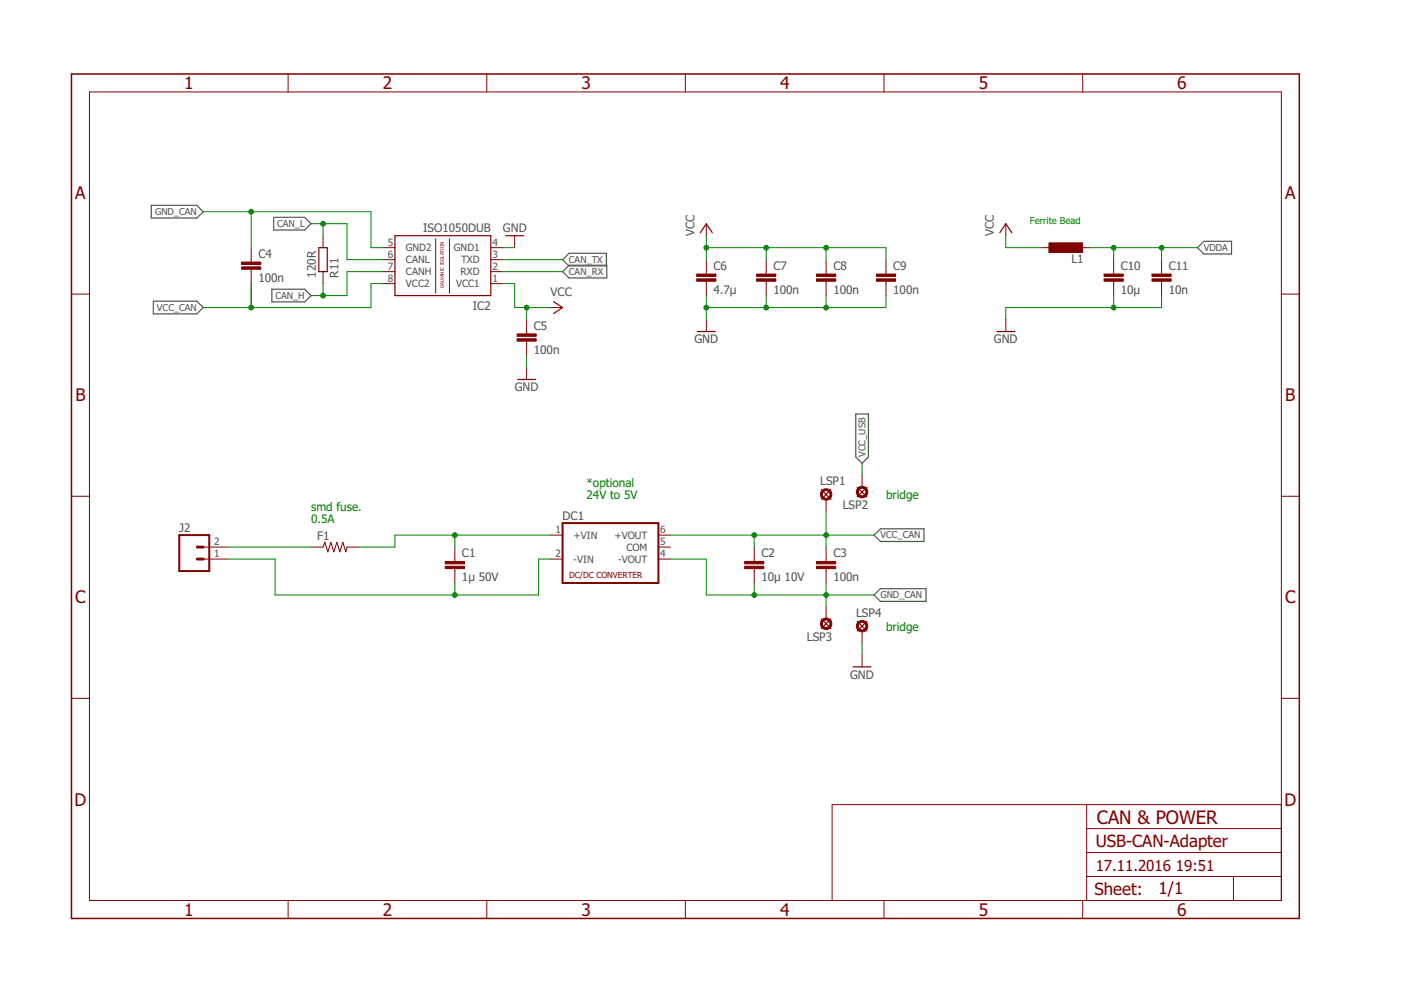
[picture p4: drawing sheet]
<svg xmlns="http://www.w3.org/2000/svg" width="297mm" height="210mm" viewBox="0 0 297 210" stroke-linecap="round" stroke-linejoin="round" font-family="sans-serif">
<path d="M32.1 43.5h9.6l1.4 1.4-1.4 1.3h-9.6zM58 46.1h6.6l1.4 1.3-1.4 1.4h-6.6zM119.3 57.6l1.3-1.4h8.1v2.7h-8.1zM119.3 55.1l1.3-1.4h8v2.7h-8zM253.9 52.5l1.3-1.3h5.9v2.6h-5.9zM32.5 63.9h9.2l1.4 1.3-1.4 1.3h-9.2zM57.6 61.3h7l1.4 1.4-1.4 1.3h-7zM181.4 87.8h2.7v9.1l-1.3 1.3-1.4-1.3zM185.3 113.5l1.4-1.4h9.2v2.7h-9.2zM185.3 126.2l1.4-1.4h9.6v2.7h-9.6z" fill="none" stroke="#505050" stroke-width=".25"/>
<g fill="none" stroke="#800000" stroke-width=".21">
<path d="M19 19.5h252.7v171.4h-252.7zM61.1 15.7v3.8M103.2 15.7v3.8M145.3 15.7v3.8M187.4 15.7v3.8M229.6 15.7v3.8M53.3 52.5v3.1M53.3 57.1v3M68.5 50v2.5M68.5 57.6v2.5M81.2 57.6h2.5M81.2 55.1h2.5"/>
<path d="M81.2 52.5h2.5M92.4 50.6v11.6M95.3 50.6v11.6M104.1 57.6h2.5M104.1 55.1h2.5M104.1 52.5h2.5M109.1 50v2.5M149.8 47.4v2.6M149.8 55.1v3M149.8 59.6v3.1M162.5 55.1v3M162.5 59.6v3.1"/>
<path d="M175.2 55.1v3M175.2 59.6v3.1M187.9 55.1v3M187.9 59.6v3.1M213.3 47.4v2.6M220.9 52.5h2.5M228.5 52.5h2.5M236.1 55.1v3M236.1 59.6v3.1M246.3 55.1v3M246.3 59.6v3.1M15.2 62.4h3.8"/>
<path d="M81.2 60.1h2.5M104.1 60.1h2.5M111.7 67.8v3M111.7 72.3v3.1M111.7 77.9v2.6M116.7 65.2h2.6M149.8 67.8v2.5M213.3 67.8v2.5M271.7 62.4h3.8M15.2 105.2h3.8M43.1 118.5h5.1M43.1 116h5.1"/>
<path d="M66 116h2.5l.4-1 .6 2 .6-2 .7 2 .6-2 .7 2 .6-2 .6 2 .3-1h2.5M96.4 116v3M116.7 113.5h2.6M116.7 118.5h2.6M139.6 113.5h2.5M139.6 118.5h2.5M139.6 116h2.5M159.9 116v3M175.2 105.9v2.5M175.2 116v3M182.8 100.8v2.5M271.7 105.2h3.8"/>
<path d="M96.4 120.6v3M159.9 120.6v3M175.2 120.6v3M175.2 128.7v2.5M182.8 133.8v2.5M182.8 138.9v2.5M15.2 148.1h3.8M271.7 148.1h3.8M230.4 170.6v20.3M230.4 175.7h41.3M271.7 170.6h-95.3v20.3M61.1 190.9v3.8"/>
<path d="M103.2 190.9v3.8M145.3 190.9v3.8M187.4 190.9v3.8M229.6 190.9v3.8M230.4 185.8h41.3M230.4 180.8h41.3M261.5 185.8v5.1"/>
</g>
<path d="M15.2 15.7h260.3v179h-260.3z" fill="none" stroke="#800000" stroke-width=".32"/>
<path d="M38 113.5h6.4v7.6h-6.4zM119.3 110.9h20.3v12.7h-20.3z" fill="none" stroke="#800000" stroke-width=".42"/>
<path d="M41.8 116h1.3M41.8 118.5h1.3" fill="none" stroke="#800000" stroke-width=".61"/>
<g fill="#800000" stroke="#800000" stroke-width=".21">
<path d="M94.4 120.1h4.1v.5h-4.1z"/>
<path d="M94.4 119h4.1v.5h-4.1z"/>
<path d="M157.9 120.1h4v.5h-4z"/>
<path d="M157.9 119h4v.5h-4z"/>
<path d="M173.1 120.1h4.1v.5h-4.1z"/>
<path d="M173.1 119h4.1v.5h-4.1z"/>
<path d="M51.2 56.6h4.1v.5h-4.1z"/>
<path d="M51.2 55.6h4.1v.5h-4.1z"/>
<path d="M109.6 71.8h4.1v.5h-4.1z"/>
<path d="M109.6 70.8h4.1v.5h-4.1z"/>
<path d="M147.7 59.1h4.1v.5h-4.1z"/>
<path d="M147.7 58.1h4.1v.5h-4.1z"/>
<path d="M160.4 59.1h4.1v.5h-4.1z"/>
<path d="M160.4 58.1h4.1v.5h-4.1z"/>
<path d="M173.1 59.1h4.1v.5h-4.1z"/>
<path d="M173.1 58.1h4.1v.5h-4.1z"/>
<path d="M185.8 59.1h4.1v.5h-4.1z"/>
<path d="M185.8 58.1h4.1v.5h-4.1z"/>
<path d="M222.4 51.5h7.1v2h-7.1z"/>
<path d="M234.1 59.1h4v.5h-4z"/>
<path d="M234.1 58.1h4v.5h-4z"/>
<path d="M244.2 59.1h4.1v.5h-4.1z"/>
<path d="M244.2 58.1h4.1v.5h-4.1z"/>
</g>
<g fill="none" stroke="#800000" stroke-width=".25">
<path d="M67.6 52.5h1.8v5.1h-1.8zM83.7 50h20.4v12.7h-20.4zM107.2 50h3.8M148.5 49.3l1.3-1.9 1.2 1.9M212 49.3l1.3-1.9 1.2 1.9M117.4 63.9l1.9 1.3-1.9 1.3M147.8 70.3h3.9M211.3 70.3h3.9M109.7 80.5h3.9M174.1 103.8l2.1 2.1M176.2 103.8l-2.1 2.1M181.8 103.3l2 2"/>
<path d="M183.8 103.3l-2 2M174.1 131.2l2.1 2.1M176.2 131.2l-2.1 2.1M181.8 131.7l2 2.1M183.8 131.7l-2 2.1M180.9 141.4h3.8"/>
</g>
<g fill="#800000" stroke="#800000" stroke-width=".21">
<path d="M174.4 103.9a1.21 1.21 0 0 1 1.8 .4 1.21 1.21 0 0 1-.8 1.7 1.21 1.21 0 0 1-1.5-1.2h.4a.81 .81 0 0 1 1.2-.7 .81 .81 0 0 1 .2 1.4 .81 .81 0 0 1-1.3-.4l-.1-.3h-.4l.1-.3z" fill-rule="evenodd"/>
<path d="M182 103.4a1.21 1.21 0 0 1 1.8 .3 1.21 1.21 0 0 1-.7 1.8 1.21 1.21 0 0 1-1.5-1.2h.4a.81 .81 0 0 1 1.2-.7 .81 .81 0 0 1 .1 1.4 .81 .81 0 0 1-1.3-.5v-.2h-.4z" fill-rule="evenodd"/>
<path d="M174.4 131.3a1.21 1.21 0 0 1 1.8 .4 1.21 1.21 0 0 1-.8 1.7 1.21 1.21 0 0 1-1.5-1.2h.4a.81 .81 0 0 1 1.2-.6 .81 .81 0 0 1 .2 1.3 .81 .81 0 0 1-1.3-.4l-.1-.3h-.4z" fill-rule="evenodd"/>
<path d="M182 131.8a1.21 1.21 0 0 1 1.9 .4 1.21 1.21 0 0 1-.8 1.7 1.21 1.21 0 0 1-1.5-1.1h.4a.81 .81 0 0 1 1.2-.7 .81 .81 0 0 1 .1 1.3 .81 .81 0 0 1-1.3-.4v-.2h-.4z" fill-rule="evenodd"/>
</g>
<g fill="none" stroke="#008000" stroke-width=".21">
<path d="M43.1 44.9h35.6v7.6h2.5M53.3 44.9v7.6M66 47.4h7.6v7.7h7.6M68.5 47.4v2.6M81.2 57.6h-7.6v5.1h-7.6M106.6 52.5h2.5M106.6 55.1h12.7M106.6 57.6h12.7M149.8 52.5h38.1v2.6M149.8 50v5.1M162.5 52.5v2.6M175.2 52.5v2.6"/>
<path d="M213.3 50v2.5h7.6M231 52.5h22.9M236.1 52.5v2.6M246.3 52.5v2.6M53.3 60.1v5.1M68.5 60.1v2.6M81.2 60.1h-2.5v5.1h-35.6M106.6 60.1h2.5v5.1h7.6M111.7 65.2v2.6M111.7 75.4v2.5M149.8 62.7v5.1M162.5 62.7v2.5"/>
<path d="M175.2 62.7v2.5M187.9 62.7v2.5h-38.1M236.1 62.7v2.5M246.3 62.7v2.5h-33v2.6M182.8 98.2v2.6M48.2 116h17.8M48.2 118.5h10.1v7.7h55.9v-7.7h2.5M96.4 113.5v2.5M116.7 113.5h-33v2.5h-7.6M142.1 118.5h7.7v7.7h35.5M142.1 113.5h43.2M159.9 113.5v2.5"/>
<path d="M175.2 108.4v7.6M96.4 123.6v2.6M159.9 123.6v2.6M175.2 123.6v5.1M182.8 136.3v2.6"/>
</g>
<g fill="#008000" stroke="#008000" stroke-width=".21">
<circle cx="149.8" cy="65.2" r=".51"/>
<circle cx="162.5" cy="65.2" r=".51"/>
<circle cx="175.2" cy="65.2" r=".51"/>
<circle cx="236.1" cy="65.2" r=".51"/>
<circle cx="96.4" cy="113.5" r=".51"/>
<circle cx="96.4" cy="126.2" r=".51"/>
<circle cx="111.7" cy="65.2" r=".51"/>
<circle cx="149.8" cy="52.5" r=".51"/>
<circle cx="175.2" cy="52.5" r=".51"/>
<circle cx="162.5" cy="52.5" r=".51"/>
<circle cx="68.5" cy="47.4" r=".51"/>
<circle cx="68.5" cy="62.7" r=".51"/>
<circle cx="236.1" cy="52.5" r=".51"/>
<circle cx="246.3" cy="52.5" r=".51"/>
<circle cx="159.9" cy="113.5" r=".51"/>
<circle cx="175.2" cy="113.5" r=".51"/>
<circle cx="53.3" cy="65.2" r=".51"/>
<circle cx="53.3" cy="44.9" r=".51"/>
<circle cx="159.9" cy="126.2" r=".51"/>
<circle cx="175.2" cy="126.2" r=".51"/>
</g>
<text font-size="3.9" fill="#800000" x="232.6" y="174.7">CAN &amp; POWER</text>
<g font-size="3.7" fill="#800000">
<text x="39" y="18.9">1</text>
<text x="81.1" y="18.9">2</text>
<text x="123.3" y="18.9">3</text>
<text x="165.4" y="18.9">4</text>
<text x="207.5" y="18.9">5</text>
<text x="249.6" y="18.9">6</text>
<text x="16" y="42.2">A</text>
<text x="272.5" y="42.2">A</text>
<text x="16" y="85.1">B</text>
<text x="272.5" y="85.1">B</text>
<text x="16" y="127.9">C</text>
<text x="272.5" y="127.9">C</text>
<text x="15.8" y="170.8">D</text>
<text x="272.3" y="170.8">D</text>
<text x="39" y="194.1">1</text>
<text x="81.1" y="194.1">2</text>
<text x="123.3" y="194.1">3</text>
<text x="165.4" y="194.1">4</text>
<text x="207.5" y="194.1">5</text>
<text x="249.6" y="194.1">6</text>
</g>
<g font-size="3.6" fill="#800000">
<text x="232.3" y="179.5">USB-CAN-Adapter</text>
<text x="232.1" y="189.8">Sheet:</text>
<text x="245.6" y="189.7">1/1</text>
</g>
<g font-size="3.2" fill="#800000">
<text x="232.3" y="184.6">17.11.2016</text>
<text x="249.3" y="184.6">19:51</text>
</g>
<g font-size="2.5" fill="#505050">
<text x="89.7" y="49.2">ISO1050DUB</text>
<text x="106.6" y="49.2">GND</text>
<text x="147.2" y="50" transform="rotate(-90 147.2 50)">VCC</text>
<text x="210.7" y="50" transform="rotate(-90 210.7 50)">VCC</text>
<text x="54.8" y="59.7">100n</text>
<text x="54.8" y="54.7">C4</text>
<text x="67" y="58.9" transform="rotate(-90 67 58.9)">120R</text>
<text x="71.8" y="58.9" transform="rotate(-90 71.8 58.9)">R11</text>
<text x="151.3" y="57.2">C6</text>
<text x="164" y="57.2">C7</text>
<text x="176.7" y="57.2">C8</text>
<text x="189.4" y="57.2">C9</text>
<text x="227.2" y="55.8">L1</text>
<text x="237.6" y="57.2">C10</text>
<text x="247.8" y="57.2">C11</text>
<text x="100.3" y="65.7">IC2</text>
<text x="116.7" y="62.7">VCC</text>
<text x="151.3" y="62.3">4.7µ</text>
<text x="164" y="62.3">100n</text>
<text x="176.7" y="62.3">100n</text>
<text x="189.4" y="62.3">100n</text>
<text x="237.6" y="62.3">10µ</text>
<text x="247.8" y="62.3">10n</text>
<text x="113.2" y="69.9">C5</text>
<text x="113.2" y="75">100n</text>
<text x="147.2" y="72.8">GND</text>
<text x="210.7" y="72.8">GND</text>
<text x="109.1" y="83">GND</text>
<text x="173.9" y="102.9">LSP1</text>
<text x="38" y="112.7">J2</text>
<text x="119.3" y="110.3">DC1</text>
<text x="178.7" y="108">LSP2</text>
<text x="67.2" y="114.5">F1</text>
<text x="97.9" y="118.2">C1</text>
<text x="161.4" y="118.2">C2</text>
<text x="176.7" y="118.2">C3</text>
<text x="97.9" y="123.2">1µ 50V</text>
<text x="161.4" y="123.2">10µ 10V</text>
<text x="176.7" y="123.2">100n</text>
<text x="181.5" y="130.9">LSP4</text>
<text x="171.1" y="135.9">LSP3</text>
<text x="180.2" y="143.9">GND</text>
</g>
<g font-size="2.5" fill="#008000">
<text x="124.4" y="103.2">*optional</text>
<text x="124.4" y="105.8">24V to 5V</text>
<text x="187.9" y="105.8">bridge</text>
<text x="65.9" y="108.3">smd fuse.</text>
<text x="65.9" y="110.9">0.5A</text>
<text x="187.9" y="133.8">bridge</text>
</g>
<g font-size="2.1" fill="#505050">
<text x="82.2" y="52.2">5</text>
<text x="86.1" y="53.3">GND2</text>
<text x="96.2" y="53.3">GND1</text>
<text x="104.4" y="52.2">4</text>
<text x="82.2" y="57.2">7</text>
<text x="82.2" y="54.7">6</text>
<text x="82.2" y="59.8">8</text>
<text x="86.1" y="58.4">CANH</text>
<text x="86.1" y="55.8">CANL</text>
<text x="97.7" y="58.4">RXD</text>
<text x="97.8" y="55.8">TXD</text>
<text x="104.4" y="57.2">2</text>
<text x="104.4" y="54.7">3</text>
<text x="104.4" y="59.8">1</text>
<text x="86.1" y="60.9">VCC2</text>
<text x="96.7" y="60.9">VCC1</text>
<text x="117.8" y="113.1">1</text>
<text x="140" y="113.1">6</text>
<text x="45.4" y="118.2">1</text>
<text x="45.4" y="115.6">2</text>
<text x="117.8" y="118.2">2</text>
<text x="121.6" y="114.2">+VIN</text>
<text x="121.6" y="119.3">-VIN</text>
<text x="130.3" y="114.2">+VOUT</text>
<text x="131.1" y="119.3">-VOUT</text>
<text x="132.8" y="116.8">COM</text>
<text x="140" y="115.6">5</text>
<text x="140" y="118.2">4</text>
</g>
<g font-size="2" fill="#505050">
<text x="32.9" y="45.6">GND_CAN</text>
<text x="58.8" y="48.1">CAN_L</text>
<text x="255.2" y="53.2">VDDA</text>
<text x="120.6" y="58.3">CAN_RX</text>
<text x="120.6" y="55.8">CAN_TX</text>
<text x="33.3" y="65.9">VCC_CAN</text>
<text x="58.4" y="63.4">CAN_H</text>
<text x="183.5" y="96.9" transform="rotate(-90 183.5 96.9)">VCC_USB</text>
<text x="186.7" y="114.2">VCC_CAN</text>
<text x="186.7" y="126.9">GND_CAN</text>
</g>
<text font-size="2" fill="#008000" x="218.3" y="47.4">Ferrite Bead</text>
<text font-size="1.8" fill="#800000" x="120.7" y="122.6">DC/DC CONVERTER</text>
<text font-size="1" fill="#800000" x="94.1" y="61.1" transform="rotate(-90 94.1 61.1)">GALVANIC ISOLATION</text>
</svg>
